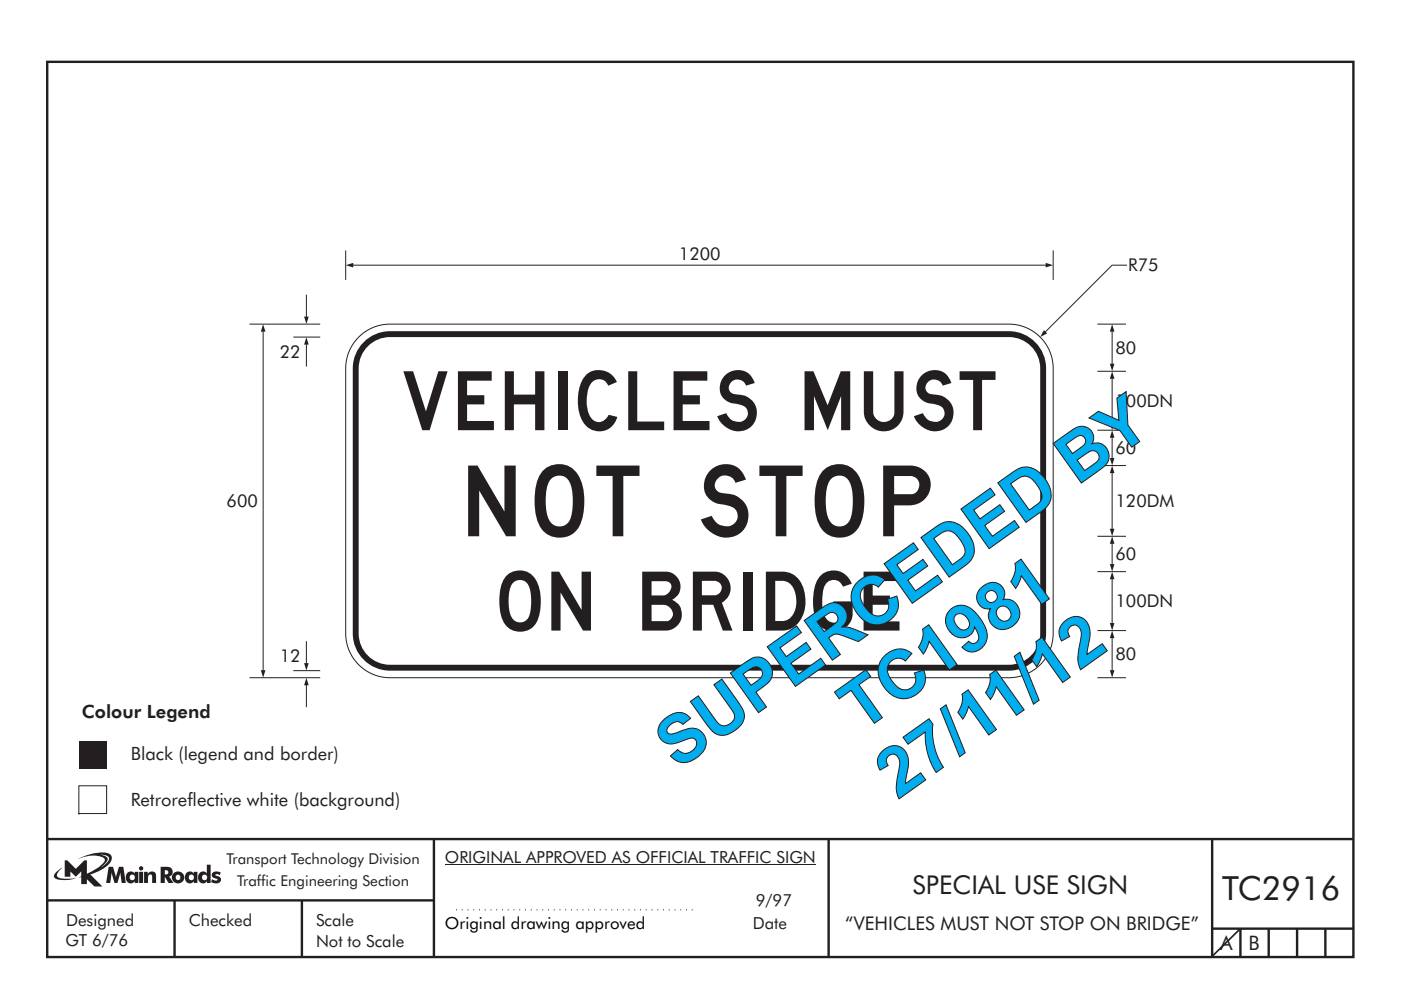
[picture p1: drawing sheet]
<svg xmlns="http://www.w3.org/2000/svg" width="297mm" height="210mm" viewBox="0 0 297 210" stroke-linecap="round" stroke-linejoin="round" font-family="sans-serif">
<path d="M10 178h277M92 178v25M175.7 177.9v25M257 178v25M10 191h82M37 191v12M64 191v12M257 197h30M263 197v6M269 197v6M275 197v6M281 197v6" fill="none" stroke="#231f20" stroke-width=".51"/>
<path d="M94.3 183.4h78.7" fill="none" stroke="#231f20" stroke-width=".21"/>
<path d="M96.7 193h51" fill="none" stroke="#231f20" stroke-width=".21" stroke-dasharray=".2 1" stroke-linecap="butt"/>
<path d="M21.2 181.2l.9 .1 1 .5a1.34 1.34 0 0 1-.8 1.5l-1 .8 .6-.5a1.69 1.69 0 0 0 .9-1.6l-.8-.5zM13.7 182.5v3.5h1.2v-1.2l1.2 1.2 1.1-1.2v1.1l-.6 .3 .6-.2v1.5h1.2v-1l1.6 1.5h1.7l-2.6-2.5a8 8 0 0 0 4.4-2.8 1.14 1.14 0 0 0-.7-1.8 10.5 10.5 0 0 0-6.5 1.4 6.5 6.5 0 0 1 5.8-.2l.1 .2a4.3 4.3 0 0 1-2.6 2.5l-1.2 .5v-2.8h-.5l-1.8 1.8-1.8-1.8zM12 184.9a.84 .84 0 0 0-.1 1.5l2.2 .3 2-.4a7.8 7.8 0 0 1-3.7-.2l-.3-.2a1.49 1.49 0 0 1 .7-1.5l.5-.4zM34.9 184.6l.7 .2v.5l-.7 .2zM34.1 183.8v3.5h.8v-1.4l.8 1.4h1.1l-1-1.4a1.09 1.09 0 0 0 .7-1.4 1.09 1.09 0 0 0-1.4-.7zM36.5 186.1a1.3 1.3 0 0 0 2.6 0 1.3 1.3 0 0 0-2.6 0zM37.2 186.1a.54 .54 0 0 1 1 0 .54 .54 0 0 1-1 0zM39.6 185.1a1.29 1.29 0 0 0-.4 1.4 1.29 1.29 0 0 0 1.3 .8l.6-.4v.4h.8v-2.4h-.8v.4l-.3-.3a1.07 1.07 0 0 0-1.2 .1zM40 186.1a.58 .58 0 0 1 1.1 0 .58 .58 0 0 1-1.1 0zM43.9 183.4v1.9a1.04 1.04 0 0 0-1.3-.4 1.04 1.04 0 0 0-.6 1.2 1.05 1.05 0 0 0 .6 1.2 1.05 1.05 0 0 0 1.3-.4v.4h.8v-3.9zM42.8 186.1a.58 .58 0 0 1 1.1 0 .58 .58 0 0 1-1.1 0zM45.1 185.1a.78 .78 0 0 0-.1 .9 .78 .78 0 0 0 .9 .4l.2 .2-.3 .2-.9-.4-.1 .7 .2 .1a1.11 1.11 0 0 0 1.2 .1 1.11 1.11 0 0 0 .6-1l-.3-.3-.8-.4 .2-.2 .7 .2 .2-.5-.9-.3zM23 183.8l-.5 3.5h.9l.3-2.3 .6 2.3h.6l.6-2.3 .3 2.3h.9l-.6-3.5h-.9l-.6 2.3-.6-2.3zM27.1 185.1a1.29 1.29 0 0 0-.4 1.4 1.29 1.29 0 0 0 1.3 .8l.6-.4v.4h.7v-2.4h-.7v.4l-.4-.3a1.07 1.07 0 0 0-1.1 .1zM27.4 186.1a.6 .6 0 0 1 1.2 0 .6 .6 0 0 1-1.2 0zM29.5 184.9v2.4h.8v-2.4zM29.5 184.2a.46 .46 0 0 0 .9 0 .46 .46 0 0 0-.9 0zM30.6 184.9v2.4h.8a1.83 1.83 0 0 1 .2-1.8h.5l.1 .2 .1 1.6h.8a3.5 3.5 0 0 0-.2-2.2l-.7-.3a.96 .96 0 0 0-.9 .6v-.5z" fill-rule="evenodd" fill="#231f20"/>
<path d="M16.7 157.3h5.9v5.9h-5.9z" fill="#231f20"/>
<path d="M263 197l-6.1 5.9" fill="none" stroke="#231f20" stroke-width=".35"/>
<path d="M16.7 166.7v5.9h5.9v-5.9z" fill-rule="evenodd" fill="#fff" stroke="#231f20" stroke-width=".21"/>
<path d="M10 13.1h276.9v189.9h-276.9z" fill="none" stroke="#231f20" stroke-width=".51"/>
<path d="M235.8 122.8v9.4" fill="none" stroke="#231f20" stroke-width=".21"/>
<g fill="#231f20">
<path d="M235.3 132.1h1l-.5 1.6z"/>
<path d="M235.8 121.3l.5 1.5h-1z"/>
</g>
<path d="M235.8 80.3v9.4" fill="none" stroke="#231f20" stroke-width=".21"/>
<g fill="#231f20">
<path d="M235.3 89.6h1l-.5 1.6z"/>
<path d="M235.8 78.8l.5 1.5h-1z"/>
</g>
<path d="M235.8 100.3v11.9" fill="none" stroke="#231f20" stroke-width=".21"/>
<g fill="#231f20">
<path d="M235.3 112.1h1l-.5 1.6z"/>
<path d="M235.8 98.8l.5 1.5h-1z"/>
</g>
<path d="M235.8 135.3v6.9" fill="none" stroke="#231f20" stroke-width=".21"/>
<g fill="#231f20">
<path d="M235.3 142.1h1l-.5 1.6z"/>
<path d="M235.8 133.8l.5 1.5h-1z"/>
</g>
<path d="M235.8 70.3v6.9" fill="none" stroke="#231f20" stroke-width=".21"/>
<g fill="#231f20">
<path d="M235.3 77.1h1l-.5 1.6z"/>
<path d="M235.8 68.8l.5 1.5h-1z"/>
</g>
<path d="M235.8 115.3v4.4" fill="none" stroke="#231f20" stroke-width=".21"/>
<g fill="#231f20">
<path d="M235.3 119.6h1l-.5 1.6z"/>
<path d="M235.8 113.8l.5 1.5h-1z"/>
</g>
<path d="M235.8 92.8v4.4" fill="none" stroke="#231f20" stroke-width=".21"/>
<g fill="#231f20">
<path d="M235.3 97.1h1l-.5 1.6z"/>
<path d="M235.8 91.3l.5 1.5h-1z"/>
</g>
<path d="M73.3 53.1v6.3M223.3 53.1v6.3M239 56.2h-3.2l-14.2 14.2" fill="none" stroke="#231f20" stroke-width=".21"/>
<path d="M221.3 70l.7 .7-1.4 .8z" fill="#231f20"/>
<path d="M74.8 56.2h147" fill="none" stroke="#231f20" stroke-width=".21"/>
<g fill="#231f20">
<path d="M221.7 55.8l1.6 .4-1.6 .5z"/>
<path d="M73.3 56.2l1.6-.4v.9z"/>
</g>
<g fill="none" stroke="#231f20" stroke-width=".21">
<path d="M52.9 68.7h15M55.8 70.3v71.9M62.2 71.5h5.7M232.7 68.7h6M232.7 78.7h6M232.7 91.2h6M232.7 98.7h6M232.7 113.7h6M232.7 133.7h6M232.7 121.2h6M52.9 143.7h15M62.2 142.2h5.7"/>
<path d="M232.7 143.7h6"/>
</g>
<g fill="#231f20">
<path d="M55.3 142.1h1l-.5 1.6z"/>
<path d="M55.8 68.8l.5 1.5h-1z"/>
</g>
<path d="M65 136v4.7" fill="none" stroke="#231f20" stroke-width=".21"/>
<path d="M64.5 140.6h.9l-.4 1.6z" fill="#231f20"/>
<path d="M65 62.5v4.7" fill="none" stroke="#231f20" stroke-width=".21"/>
<path d="M64.5 67.1h.9l-.4 1.6z" fill="#231f20"/>
<path d="M65 145.3v4.7" fill="none" stroke="#231f20" stroke-width=".21"/>
<path d="M65 143.8l.4 1.5h-.9z" fill="#231f20"/>
<path d="M65 73v4.7" fill="none" stroke="#231f20" stroke-width=".21"/>
<path d="M65 71.5l.4 1.6h-.9z" fill="#231f20"/>
<path d="M76.5 71.1a9.3 9.3 0 0 1 6.2-2.4h131.2a9.4 9.4 0 0 1 9.4 9.4v56.3a9.4 9.4 0 0 1-9.4 9.3h-131.2a9.4 9.4 0 0 1-9.4-9.3v-56.3a9.4 9.4 0 0 1 3.2-7z" fill-rule="evenodd" fill="#fff" stroke="#231f20" stroke-width=".21"/>
<path d="M77.1 72.6a7.9 7.9 0 0 1 5.6-2.4h131.2a7.9 7.9 0 0 1 7.9 7.9v56.3a7.9 7.9 0 0 1-7.9 7.8h-131.2a7.9 7.9 0 0 1-7.9-7.8v-56.3a7.9 7.9 0 0 1 2.3-5.5z" fill-rule="evenodd" fill="#231f20"/>
<path d="M78.3 73.1a6.6 6.6 0 0 1 4.4-1.6h131.2a6.6 6.6 0 0 1 6.6 6.6v56.3a6.6 6.6 0 0 1-6.6 6.6h-131.2a6.6 6.6 0 0 1-6.7-6.6v-56.3a6.6 6.6 0 0 1 2.3-5z" fill-rule="evenodd" fill="#fff"/>
<text font-size="15" fill="#231f20" x="99.3" y="113.7">NOT STOP</text>
<g font-size="14.4" fill="#00aeef">
<text x="182.6" y="155.4" transform="rotate(-35 182.6 155.4)">TC1981</text>
<text x="143.7" y="163.4" transform="rotate(-35 143.7 163.4)">SUPERCEDED BY</text>
<text x="190.3" y="169.6" transform="rotate(-35 190.3 169.6)">27/11/12</text>
</g>
<g font-size="12.5" fill="#231f20">
<text x="85.5" y="91.2">VEHICLES MUST</text>
<text x="105.9" y="133.7">ON BRIDGE</text>
</g>
<text font-size="7.1" fill="#231f20" x="259.1" y="190.8">TC2916</text>
<text font-size="5.5" fill="#231f20" x="193.5" y="189.6">SPECIAL USE SIGN</text>
<g font-size="4.2" fill="#231f20">
<text x="258.7" y="201.6">A</text>
<text x="264.7" y="201.6">B</text>
</g>
<text font-size="4" fill="#231f20" x="179.2" y="197.2">“VEHICLES MUST NOT STOP ON BRIDGE”</text>
<g font-size="3.9" fill="#231f20">
<text x="17.3" y="152.3">Colour Legend</text>
<text x="27.7" y="161.3">Black (legend and border)</text>
<text x="27.7" y="171">Retroreflective white (background)</text>
</g>
<g font-size="3.8" fill="#231f20">
<text x="144" y="55.1">1200</text>
<text x="239.2" y="57.5">R75</text>
<text x="59.3" y="76">22</text>
<text x="236.5" y="75.1">80</text>
<text x="236.5" y="86.3">100DN</text>
<text x="236.5" y="96.4">60</text>
<text x="48" y="107.6">600</text>
<text x="236.5" y="107.6">120DM</text>
<text x="236.5" y="118.9">60</text>
<text x="236.5" y="128.8">100DN</text>
<text x="59.3" y="140.5">12</text>
<text x="236.5" y="140.1">80</text>
</g>
<text font-size="3.6" x="94.3" y="197.1">Original drawing approved</text>
<g font-size="3.5" fill="#231f20">
<text x="94.3" y="183">ORIGINAL APPROVED AS OFFICIAL TRAFFIC SIGN</text>
<text x="14" y="196.4">Designed</text>
<text x="40" y="196.4">Checked</text>
<text x="67" y="196.4">Scale</text>
<text x="159.6" y="197">Date</text>
<text x="160.3" y="192.1">9/97</text>
<text x="13.9" y="200.8">GT 6/76</text>
<text x="67" y="200.8">Not to Scale</text>
</g>
<g font-size="3.2" fill="#231f20">
<text x="48" y="183.3">Transport Technology Division</text>
<text x="50.3" y="187.8">Traffic Engineering Section</text>
</g>
</svg>
